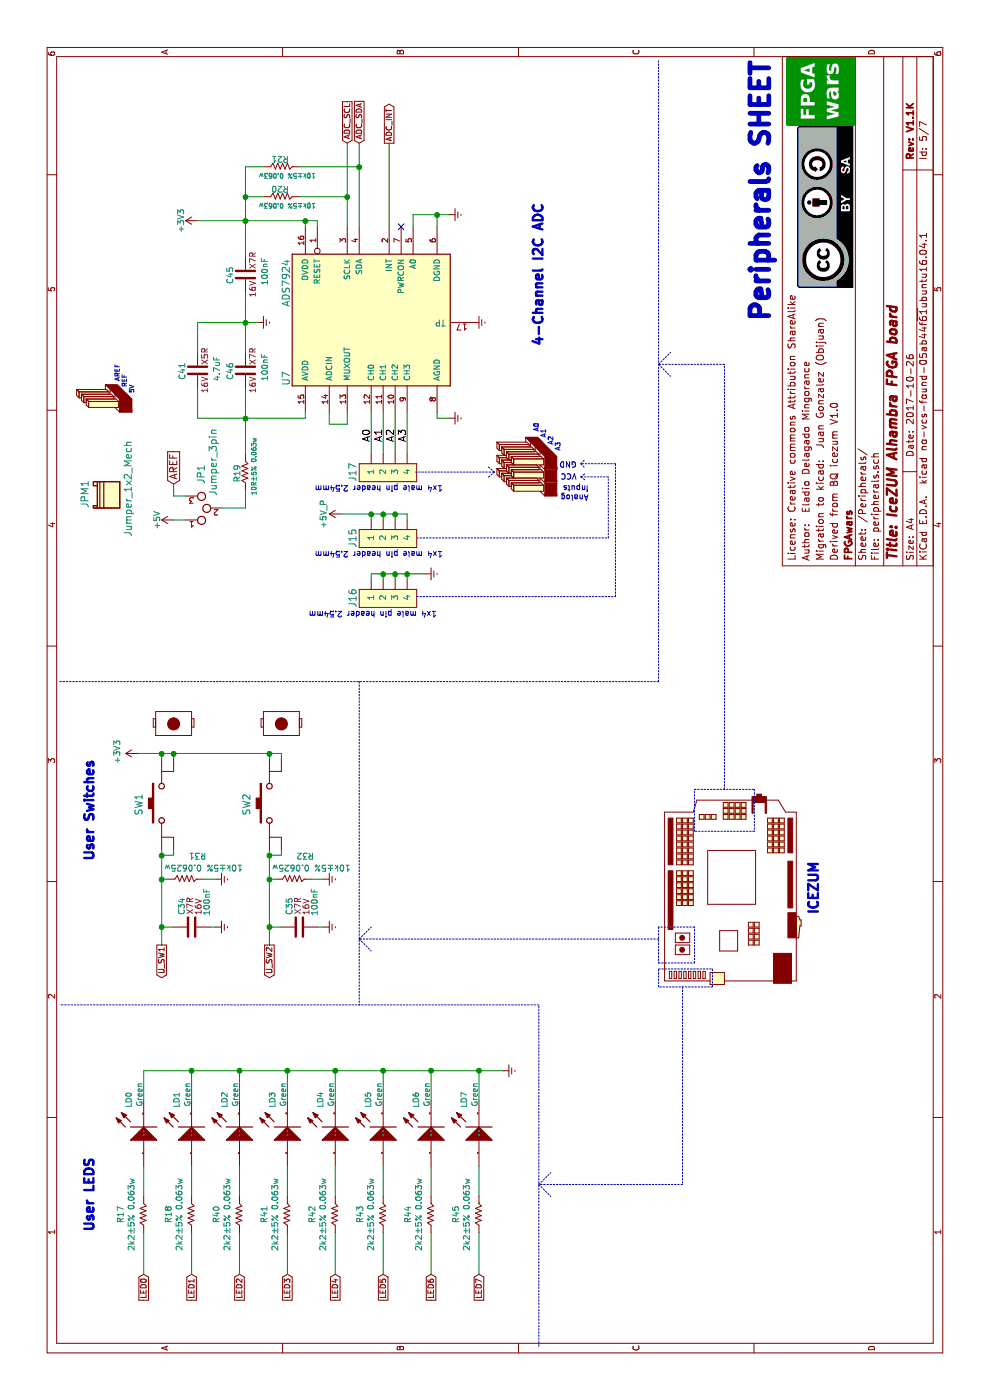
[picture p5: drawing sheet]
EESchema Schematic File Version 3
LIBS:icezum-rescue
LIBS:icezum
LIBS:icezum-cache
EELAYER 26 0
EELAYER END
$Descr A4 11693 8268
encoding utf-8
Sheet 5 7
Title "IceZUM Alhambra FPGA board"
Date "2017-10-26"
Rev "V1.1K"
Comp "FPGAwars"
Comment1 "Derived from BQ icezum V1.0"
Comment2 "Migration to kicad:  Juan Gonzalez (Obijuan)"
Comment3 "Author:  Eladio Delagado Mingorance"
Comment4 "License: Creative commons Attribution ShareAlike "
$EndDescr
$Comp
L icezum-headers-doc DOC3
U 1 1
P 3500 6650
F 0 "DOC3" H 3590 7800 39  0001 C CNN
F 1 "icezum-headers-doc" H 4520 7800 39  0001 C CNN
F 2 "Icezum:None" H 2860 7600 39  0001 C CNN
F 3 "" H 2860 7600 39  0000 C CNN
	1    3500 6650
	1    0    0    -1  
$EndComp
$Comp
L ADS7924 U7
U 1 1
P 8250 2550
F 0 "U7" H 8470 2680 60  0000 L BNN
F 1 "ADS7924" H 9130 2680 60  0000 L BNN
F 2 "Icezum:QFN16_VIATP" H 8470 2660 60  0001 C CNN
F 3 "" H 8470 2660 60  0000 C CNN
	1    8250 2550
	1    0    0    -1  
$EndComp
$Comp
L Jumper_3pin JP1
U 1 1
P 7350 1550
F 0 "JP1" V 7250 1850 60  0000 L BNN
F 1 "Jumper_3pin" V 7150 1750 60  0000 L BNN
F 2 "Icezum:1x03-pin-header-2.54mm" H 7250 1550 60  0001 C CNN
F 3 "" H 7250 1550 60  0000 C CNN
	1    7350 1550
	0    1    -1   0   
$EndComp
$Comp
L +5V #PWR0111
U 1 1
P 7350 1450
F 0 "#PWR0111" H 7350 1300 50  0001 C CNN
F 1 "+5V" H 7350 1590 50  0000 C CNN
F 2 "" H 7350 1450 50  0000 C CNN
F 3 "" H 7350 1450 50  0000 C CNN
	1    7350 1450
	1    0    0    -1  
$EndComp
Text GLabel 7650 1450 2    60   Input ~ 0
AREF
$Comp
L C C41
U 1 1
P 8600 1650
F 0 "C41" V 8470 1570 50  0000 L CNN
F 1 "4.7uF" V 8760 1560 50  0000 L CNN
F 2 "Icezum:C_0603" H 8638 1500 50  0001 C CNN
F 3 "" H 8600 1650 50  0000 C CNN
F 4 "X5R" V 8660 1770 50  0000 C CNN "Class"
F 5 "16V" V 8660 1530 50  0000 C CNN "Voltage"
	1    8600 1650
	0    1    1    0   
$EndComp
$Comp
L R R19
U 1 1
P 7900 2050
F 0 "R19" V 7830 1890 50  0000 C CNN
F 1 "10R±5% 0.063w" V 7970 1950 39  0000 C CNN
F 2 "Icezum:R_0402" V 7830 2050 50  0001 C CNN
F 3 "" H 7900 2050 50  0000 C CNN
	1    7900 2050
	0    1    1    0   
$EndComp
$Comp
L C C46
U 1 1
P 8600 2050
F 0 "C46" V 8470 1970 50  0000 L CNN
F 1 "100nF" V 8760 1960 50  0000 L CNN
F 2 "Icezum:C_0402" H 8638 1900 50  0001 C CNN
F 3 "" H 8600 2050 50  0000 C CNN
F 4 "X7R" V 8660 2170 50  0000 C CNN "Class"
F 5 "16V" V 8660 1930 50  0000 C CNN "Voltage"
	1    8600 2050
	0    1    1    0   
$EndComp
$Comp
L GNDREF #PWR0112
U 1 1
P 9000 2150
F 0 "#PWR0112" H 9000 1900 50  0001 C CNN
F 1 "GNDREF" H 9000 2000 50  0001 C CNN
F 2 "" H 9000 2150 50  0000 C CNN
F 3 "" H 9000 2150 50  0000 C CNN
	1    9000 2150
	1    0    0    -1  
$EndComp
$Comp
L C C45
U 1 1
P 9400 2050
F 0 "C45" V 9270 1970 50  0000 L CNN
F 1 "100nF" V 9560 1960 50  0000 L CNN
F 2 "Icezum:C_0402" H 9438 1900 50  0001 C CNN
F 3 "" H 9400 2050 50  0000 C CNN
F 4 "X7R" V 9460 2170 50  0000 C CNN "Class"
F 5 "16V" V 9460 1930 50  0000 C CNN "Voltage"
	1    9400 2050
	0    1    1    0   
$EndComp
$Comp
L +3V3 #PWR0113
U 1 1
P 9850 1650
F 0 "#PWR0113" H 9850 1500 50  0001 C CNN
F 1 "+3V3" H 9850 1790 50  0000 C CNN
F 2 "" H 9850 1650 50  0000 C CNN
F 3 "" H 9850 1650 50  0000 C CNN
	1    9850 1650
	1    0    0    -1  
$EndComp
$Comp
L R R20
U 1 1
P 10050 2500
F 0 "R20" V 9980 2340 50  0000 C CNN
F 1 "10k±5% 0.063w" V 10120 2400 39  0000 C CNN
F 2 "Icezum:R_0402" V 9980 2500 50  0001 C CNN
F 3 "" H 10050 2500 50  0000 C CNN
	1    10050 2500
	-1   0    0    1   
$EndComp
$Comp
L R R21
U 1 1
P 10300 2500
F 0 "R21" V 10230 2340 50  0000 C CNN
F 1 "10k±5% 0.063w" V 10370 2400 39  0000 C CNN
F 2 "Icezum:R_0402" V 10230 2500 50  0001 C CNN
F 3 "" H 10300 2500 50  0000 C CNN
	1    10300 2500
	-1   0    0    1   
$EndComp
Text GLabel 10500 2900 2    47   Input ~ 0
ADC_SCL
Text GLabel 10500 3000 2    47   Input ~ 0
ADC_SDA
Text GLabel 10500 3250 2    47   Output ~ 0
ADC_INT
NoConn ~ 9800 3350
$Comp
L GNDREF #PWR0114
U 1 1
P 9900 3750
F 0 "#PWR0114" H 9900 3500 50  0001 C CNN
F 1 "GNDREF" H 9900 3600 50  0001 C CNN
F 2 "" H 9900 3750 50  0000 C CNN
F 3 "" H 9900 3750 50  0000 C CNN
	1    9900 3750
	1    0    0    -1  
$EndComp
$Comp
L GNDREF #PWR0115
U 1 1
P 8200 3750
F 0 "#PWR0115" H 8200 3500 50  0001 C CNN
F 1 "GNDREF" H 8200 3600 50  0001 C CNN
F 2 "" H 8200 3750 50  0000 C CNN
F 3 "" H 8200 3750 50  0000 C CNN
	1    8200 3750
	1    0    0    -1  
$EndComp
$Comp
L 1x4_male_pin_Header_2.54mm J17
U 1 1
P 7900 3100
F 0 "J17" H 7750 2950 60  0000 C CNN
F 1 "1x4_male_pin_Header_2.54mm" H 7790 2910 60  0001 C CNN
F 2 "Icezum:1x04-pin-header-2.54mm" H 7900 3650 60  0001 C CNN
F 3 "" H 7900 3650 60  0000 C CNN
	1    7900 3100
	1    0    0    1   
$EndComp
Text Label 8000 3100 0    60   ~ 0
A0
Text Label 8000 3200 0    60   ~ 0
A1
Text Label 8000 3300 0    60   ~ 0
A2
Text Label 8000 3400 0    60   ~ 0
A3
$Comp
L 3x4_pin_male_header_DOC doc9
U 1 1
P 7550 4650
F 0 "doc9" H 7690 4590 60  0001 C CNN
F 1 "3x4_pin_male_header_DOC" H 7710 4500 60  0001 C CNN
F 2 "Icezum:None" H 7080 5340 60  0001 C CNN
F 3 "" H 7080 5340 60  0000 C CNN
	1    7550 4650
	1    0    0    -1  
$EndComp
$Comp
L 1x4_male_pin_Header_2.54mm J15
U 1 1
P 7350 3100
F 0 "J15" H 7200 2950 60  0000 C CNN
F 1 "1x4_male_pin_Header_2.54mm" H 7240 2910 60  0001 C CNN
F 2 "Icezum:1x04-pin-header-2.54mm" H 7350 3650 60  0001 C CNN
F 3 "" H 7350 3650 60  0000 C CNN
	1    7350 3100
	1    0    0    1   
$EndComp
$Comp
L +5V_P #PWR0116
U 1 1
P 7400 2850
F 0 "#PWR0116" H 7400 2700 50  0001 C CNN
F 1 "+5V_P" H 7400 3000 50  0000 C CNN
F 2 "" H 7400 2850 60  0000 C CNN
F 3 "" H 7400 2850 60  0000 C CNN
	1    7400 2850
	1    0    0    -1  
$EndComp
Text Notes 7650 3700 1    47   ~ 0
1x4 male pin header 2.54mm
Text Notes 7650 4920 1    47   ~ 0
Analog\ninputs
Text Notes 7750 4820 1    47   ~ 0
VCC
Text Notes 7850 4820 1    47   ~ 0
GND
Text Notes 7930 4690 0    39   ~ 0
A3
Text Notes 7980 4630 0    39   ~ 0
A2
Text Notes 8040 4570 0    39   ~ 0
A1
Text Notes 8090 4510 0    39   ~ 0
A0
$Comp
L 1x4_male_pin_Header_2.54mm J16
U 1 1
P 6850 3100
F 0 "J16" H 6700 2950 60  0000 C CNN
F 1 "1x4_male_pin_Header_2.54mm" H 6740 2910 60  0001 C CNN
F 2 "Icezum:1x04-pin-header-2.54mm" H 6850 3650 60  0001 C CNN
F 3 "" H 6850 3650 60  0000 C CNN
	1    6850 3100
	1    0    0    1   
$EndComp
Text Notes 7100 3700 1    47   ~ 0
1x4 male pin header 2.54mm
$Comp
L GNDREF #PWR0117
U 1 1
P 6900 3550
F 0 "#PWR0117" H 6900 3300 50  0001 C CNN
F 1 "GNDREF" H 6900 3400 50  0001 C CNN
F 2 "" H 6900 3550 50  0000 C CNN
F 3 "" H 6900 3550 50  0000 C CNN
	1    6900 3550
	1    0    0    -1  
$EndComp
Text Notes 6600 3650 1    47   ~ 0
1x4 male pin header 2.54mm
Text Notes 8800 4550 0    79   ~ 16
4-Channel I2C ADC
$Comp
L Jumper_1x2_Mech JPM1
U 1 1
P 7450 1000
F 0 "JPM1" H 7450 1260 60  0000 L BNN
F 1 "Jumper_1x2_Mech" H 7210 900 60  0000 L BNN
F 2 "Icezum:None" H 7450 1000 60  0001 C CNN
F 3 "" H 7450 1000 60  0000 C CNN
	1    7450 1000
	1    0    0    -1  
$EndComp
$Comp
L 1x3_pin_male_header_v_DOC doc10
U 1 1
P 8250 1100
F 0 "doc10" H 8310 1050 60  0001 C CNN
F 1 "1x3_pin_male_header_v_DOC" H 8350 960 60  0001 C CNN
F 2 "Icezum:None" H 7560 1790 60  0001 C CNN
F 3 "" H 7560 1790 60  0000 C CNN
	1    8250 1100
	1    0    0    -1  
$EndComp
Text Notes 8410 1130 0    39   ~ 0
5V
Text Notes 8460 1070 0    39   ~ 0
REF
Text Notes 8510 1010 0    39   ~ 0
AREF
$Comp
L LED LD0
U 1 1
P 1950 1200
F 0 "LD0" H 2440 1300 47  0000 L BNN
F 1 "Green" H 2450 1210 47  0000 L BNN
F 2 "Icezum:LED_0603" H 1950 1200 60  0001 C CNN
F 3 "" H 1950 1200 60  0000 C CNN
	1    1950 1200
	1    0    0    -1  
$EndComp
Text GLabel 1050 1200 0    47   Input ~ 0
LED0
$Comp
L LED LD1
U 1 1
P 1950 1600
F 0 "LD1" H 2440 1700 47  0000 L BNN
F 1 "Green" H 2450 1610 47  0000 L BNN
F 2 "Icezum:LED_0603" H 1950 1600 60  0001 C CNN
F 3 "" H 1950 1600 60  0000 C CNN
	1    1950 1600
	1    0    0    -1  
$EndComp
Text GLabel 1050 1600 0    47   Input ~ 0
LED1
$Comp
L LED LD2
U 1 1
P 1950 2000
F 0 "LD2" H 2440 2100 47  0000 L BNN
F 1 "Green" H 2450 2010 47  0000 L BNN
F 2 "Icezum:LED_0603" H 1950 2000 60  0001 C CNN
F 3 "" H 1950 2000 60  0000 C CNN
	1    1950 2000
	1    0    0    -1  
$EndComp
Text GLabel 1050 2000 0    47   Input ~ 0
LED2
$Comp
L LED LD3
U 1 1
P 1950 2400
F 0 "LD3" H 2440 2500 47  0000 L BNN
F 1 "Green" H 2450 2410 47  0000 L BNN
F 2 "Icezum:LED_0603" H 1950 2400 60  0001 C CNN
F 3 "" H 1950 2400 60  0000 C CNN
	1    1950 2400
	1    0    0    -1  
$EndComp
Text GLabel 1050 2400 0    47   Input ~ 0
LED3
$Comp
L LED LD4
U 1 1
P 1950 2800
F 0 "LD4" H 2440 2900 47  0000 L BNN
F 1 "Green" H 2450 2810 47  0000 L BNN
F 2 "Icezum:LED_0603" H 1950 2800 60  0001 C CNN
F 3 "" H 1950 2800 60  0000 C CNN
	1    1950 2800
	1    0    0    -1  
$EndComp
Text GLabel 1050 2800 0    47   Input ~ 0
LED4
$Comp
L LED LD5
U 1 1
P 1950 3200
F 0 "LD5" H 2440 3300 47  0000 L BNN
F 1 "Green" H 2450 3210 47  0000 L BNN
F 2 "Icezum:LED_0603" H 1950 3200 60  0001 C CNN
F 3 "" H 1950 3200 60  0000 C CNN
	1    1950 3200
	1    0    0    -1  
$EndComp
Text GLabel 1050 3200 0    47   Input ~ 0
LED5
$Comp
L LED LD6
U 1 1
P 1950 3600
F 0 "LD6" H 2440 3700 47  0000 L BNN
F 1 "Green" H 2450 3610 47  0000 L BNN
F 2 "Icezum:LED_0603" H 1950 3600 60  0001 C CNN
F 3 "" H 1950 3600 60  0000 C CNN
	1    1950 3600
	1    0    0    -1  
$EndComp
Text GLabel 1050 3600 0    47   Input ~ 0
LED6
$Comp
L LED LD7
U 1 1
P 1950 4000
F 0 "LD7" H 2440 4100 47  0000 L BNN
F 1 "Green" H 2450 4010 47  0000 L BNN
F 2 "Icezum:LED_0603" H 1950 4000 60  0001 C CNN
F 3 "" H 1950 4000 60  0000 C CNN
	1    1950 4000
	1    0    0    -1  
$EndComp
Text GLabel 1050 4000 0    47   Input ~ 0
LED7
$Comp
L GNDREF #PWR0118
U 1 1
P 2750 4200
F 0 "#PWR0118" H 2750 3950 50  0001 C CNN
F 1 "GNDREF" H 2750 4050 50  0001 C CNN
F 2 "" H 2750 4200 50  0000 C CNN
F 3 "" H 2750 4200 50  0000 C CNN
	1    2750 4200
	1    0    0    -1  
$EndComp
Wire Wire Line
	7350 1450 7350 1550
Wire Wire Line
	7550 1550 7550 1450
Wire Wire Line
	7550 1450 7650 1450
Wire Wire Line
	7450 1850 7450 2050
Wire Wire Line
	7450 2050 7600 2050
Wire Wire Line
	7900 2050 8450 2050
Wire Wire Line
	8450 1650 8200 1650
Wire Wire Line
	8200 1650 8200 2550
Connection ~ 8200 2050
Wire Wire Line
	8200 2550 8250 2550
Wire Wire Line
	8750 2050 9250 2050
Wire Wire Line
	9000 1650 9000 2150
Wire Wire Line
	8750 1650 9000 1650
Connection ~ 9000 2050
Wire Wire Line
	9550 2050 10300 2050
Wire Wire Line
	9850 1650 9850 2650
Wire Wire Line
	9850 2550 9800 2550
Connection ~ 9850 2050
Wire Wire Line
	9850 2650 9800 2650
Connection ~ 9850 2550
Wire Wire Line
	8250 2900 8150 2900
Wire Wire Line
	8150 2900 8150 2750
Wire Wire Line
	8150 2750 8250 2750
Wire Wire Line
	9800 2900 10500 2900
Wire Wire Line
	10050 2900 10050 2500
Wire Wire Line
	10050 2050 10050 2200
Wire Wire Line
	9800 3000 10500 3000
Wire Wire Line
	10300 3000 10300 2500
Wire Wire Line
	10300 2050 10300 2200
Connection ~ 10050 2050
Connection ~ 10050 2900
Connection ~ 10300 3000
Wire Wire Line
	9800 3250 10500 3250
Wire Wire Line
	9800 3450 9900 3450
Wire Wire Line
	9900 3450 9900 3750
Wire Wire Line
	9800 3650 9900 3650
Connection ~ 9900 3650
Wire Wire Line
	8200 3750 8200 3650
Wire Wire Line
	8200 3650 8250 3650
Wire Wire Line
	7900 3100 8250 3100
Wire Wire Line
	7900 3200 8250 3200
Wire Wire Line
	7900 3300 8250 3300
Wire Wire Line
	8250 3400 7900 3400
Wire Wire Line
	7400 3400 7350 3400
Wire Wire Line
	7400 2850 7400 3400
Wire Wire Line
	7350 3300 7400 3300
Connection ~ 7400 3300
Wire Wire Line
	7350 3200 7400 3200
Connection ~ 7400 3200
Wire Wire Line
	7350 3100 7400 3100
Connection ~ 7400 3100
Wire Notes Line
	7750 3470 7750 4130
Wire Notes Line
	7200 3480 7200 5080
Wire Notes Line
	7200 5080 7710 5080
Wire Notes Line
	7710 5080 7710 4850
Wire Notes Line
	7710 4850 7680 4890
Wire Notes Line
	7710 4850 7740 4890
Wire Notes Line
	7750 4130 7700 4070
Wire Notes Line
	7750 4130 7800 4070
Wire Wire Line
	6900 3100 6900 3550
Wire Wire Line
	6900 3100 6850 3100
Wire Wire Line
	6850 3200 6900 3200
Connection ~ 6900 3200
Wire Wire Line
	6850 3300 6900 3300
Connection ~ 6900 3300
Wire Wire Line
	6850 3400 6900 3400
Connection ~ 6900 3400
Wire Notes Line
	6710 3480 6710 5140
Wire Notes Line
	6710 5140 7820 5140
Wire Notes Line
	7820 5140 7820 4850
Wire Notes Line
	7820 4850 7790 4880
Wire Notes Line
	7820 4850 7850 4880
Wire Wire Line
	1700 1200 1950 1200
Wire Wire Line
	1050 1200 1400 1200
Wire Wire Line
	1700 1600 1950 1600
Wire Wire Line
	1050 1600 1400 1600
Wire Wire Line
	1700 2000 1950 2000
Wire Wire Line
	1050 2000 1400 2000
Wire Wire Line
	1700 2400 1950 2400
Wire Wire Line
	1050 2400 1400 2400
Wire Wire Line
	1700 2800 1950 2800
Wire Wire Line
	1050 2800 1400 2800
Wire Wire Line
	1700 3200 1950 3200
Wire Wire Line
	1050 3200 1400 3200
Wire Wire Line
	1700 3600 1950 3600
Wire Wire Line
	1700 4000 1950 4000
Wire Wire Line
	1050 4000 1400 4000
Wire Wire Line
	2500 1200 2750 1200
Wire Wire Line
	2750 1200 2750 4200
Wire Wire Line
	2500 1600 2750 1600
Connection ~ 2750 1600
Wire Wire Line
	2500 2000 2750 2000
Connection ~ 2750 2000
Wire Wire Line
	2500 2400 2750 2400
Connection ~ 2750 2400
Wire Wire Line
	2500 3200 2750 3200
Connection ~ 2750 3200
Wire Wire Line
	2500 3600 2750 3600
Connection ~ 2750 3600
Wire Wire Line
	2500 4000 2750 4000
Connection ~ 2750 4000
Wire Wire Line
	2500 2800 2750 2800
Connection ~ 2750 2800
Text Notes 1400 800  0    79   ~ 16
User LEDS
Wire Notes Line
	450  4500 3300 4500
Wire Notes Line
	3300 4500 3300 500 
$Comp
L C C34
U 1 1
P 3950 1600
F 0 "C34" H 3700 1520 50  0000 L CNN
F 1 "100nF" H 3620 1730 50  0000 L CNN
F 2 "Icezum:C_0402" H 3988 1450 50  0001 C CNN
F 3 "" H 3950 1600 50  0000 C CNN
F 4 "X7R" H 3770 1590 50  0000 C CNN "Class"
F 5 "16V" H 3780 1660 50  0000 C CNN "Voltage"
	1    3950 1600
	-1   0    0    1   
$EndComp
Wire Wire Line
	3800 1350 4600 1350
Wire Wire Line
	3950 1350 3950 1450
$Comp
L GNDREF #PWR0119
U 1 1
P 3950 1800
F 0 "#PWR0119" H 3950 1550 50  0001 C CNN
F 1 "GNDREF" H 3950 1650 50  0001 C CNN
F 2 "" H 3950 1800 50  0000 C CNN
F 3 "" H 3950 1800 50  0000 C CNN
	1    3950 1800
	1    0    0    -1  
$EndComp
Wire Wire Line
	3950 1750 3950 1800
Wire Wire Line
	5350 1350 5400 1350
Wire Wire Line
	5400 1150 5400 2350
Text GLabel 3800 1350 0    47   Output ~ 0
U_SW1
Connection ~ 3950 1350
Text Notes 4500 800  0    79   ~ 16
User Switches
$Comp
L C C35
U 1 1
P 3950 2500
F 0 "C35" H 3700 2420 50  0000 L CNN
F 1 "100nF" H 3620 2630 50  0000 L CNN
F 2 "Icezum:C_0402" H 3988 2350 50  0001 C CNN
F 3 "" H 3950 2500 50  0000 C CNN
F 4 "X7R" H 3770 2490 50  0000 C CNN "Class"
F 5 "16V" H 3780 2560 50  0000 C CNN "Voltage"
	1    3950 2500
	-1   0    0    1   
$EndComp
Wire Wire Line
	3800 2250 4600 2250
Wire Wire Line
	3950 2250 3950 2350
$Comp
L GNDREF #PWR0121
U 1 1
P 3950 2700
F 0 "#PWR0121" H 3950 2450 50  0001 C CNN
F 1 "GNDREF" H 3950 2550 50  0001 C CNN
F 2 "" H 3950 2700 50  0000 C CNN
F 3 "" H 3950 2700 50  0000 C CNN
	1    3950 2700
	1    0    0    -1  
$EndComp
Wire Wire Line
	3950 2650 3950 2700
Wire Wire Line
	5400 2250 5350 2250
Text GLabel 3800 2250 0    47   Output ~ 0
U_SW2
Connection ~ 3950 2250
$Comp
L switch_DOC DOC4
U 1 1
P 5650 1450
F 0 "DOC4" H 5660 1670 47  0001 C CNN
F 1 "switch_DOC" H 5650 1200 47  0001 C CNN
F 2 "Icezum:None" H 5650 1450 47  0001 C CNN
F 3 "" H 5650 1450 47  0000 C CNN
	1    5650 1450
	1    0    0    -1  
$EndComp
$Comp
L switch_DOC DOC5
U 1 1
P 5650 2350
F 0 "DOC5" H 5660 2570 47  0001 C CNN
F 1 "switch_DOC" H 5650 2100 47  0001 C CNN
F 2 "Icezum:None" H 5650 2350 47  0001 C CNN
F 3 "" H 5650 2350 47  0000 C CNN
	1    5650 2350
	1    0    0    -1  
$EndComp
Wire Notes Line
	6000 500  6000 5500
Wire Notes Line
	6000 3000 3300 3000
Wire Notes Line
	6000 5500 11200 5500
Wire Notes Line
	4750 5800 5100 5800
Wire Notes Line
	5100 5800 5100 6300
Wire Notes Line
	5100 6300 4750 6300
Wire Notes Line
	4750 6300 4750 5800
Wire Notes Line
	5100 6050 8650 6050
Wire Notes Line
	8650 6050 8650 5500
Wire Notes Line
	3650 5800 3950 5800
Wire Notes Line
	3950 5800 3950 5500
Wire Notes Line
	3950 5500 3650 5500
Wire Notes Line
	3850 5500 3850 3000
Wire Notes Line
	3450 5500 3600 5500
Wire Notes Line
	3600 5500 3600 5950
Wire Notes Line
	3600 5950 3450 5950
Wire Notes Line
	3450 5950 3450 5500
Wire Notes Line
	3450 5700 1800 5700
Wire Notes Line
	1800 5700 1800 4500
Wire Notes Line
	3650 5500 3650 5800
Wire Notes Line
	8650 5500 8550 5600
Wire Notes Line
	8650 5500 8750 5600
Wire Notes Line
	3850 3000 3750 3100
Wire Notes Line
	3850 3000 3950 3100
Wire Notes Line
	1800 4500 1700 4600
Wire Notes Line
	1800 4500 1900 4600
Wire Wire Line
	1050 3600 1400 3600
Text Notes 4050 6850 0    79   ~ 16
ICEZUM
Text Notes 9000 6450 0    157  ~ 31
Peripherals SHEET
$Comp
L GNDREF #PWR0123
U 1 1
P 9000 3950
F 0 "#PWR0123" H 9000 3700 50  0001 C CNN
F 1 "GNDREF" H 9000 3800 50  0001 C CNN
F 2 "" H 9000 3950 50  0000 C CNN
F 3 "" H 9000 3950 50  0000 C CNN
	1    9000 3950
	1    0    0    -1  
$EndComp
$Comp
L R R18
U 1 1
P 1700 1600
F 0 "R18" V 1505 1450 50  0000 C CNN
F 1 "2k2±5% 0.063w" V 1596 1450 50  0000 C CNN
F 2 "Icezum:R_0402" V 1630 1460 50  0001 C CNN
F 3 "" H 1700 1460 50  0000 C CNN
	1    1700 1600
	0    1    1    0   
$EndComp
$Comp
L R R17
U 1 1
P 1700 1200
F 0 "R17" V 1505 1050 50  0000 C CNN
F 1 "2k2±5% 0.063w" V 1596 1050 50  0000 C CNN
F 2 "Icezum:R_0402" V 1630 1060 50  0001 C CNN
F 3 "" H 1700 1060 50  0000 C CNN
	1    1700 1200
	0    1    1    0   
$EndComp
$Comp
L R R40
U 1 1
P 1700 2000
F 0 "R40" V 1505 1850 50  0000 C CNN
F 1 "2k2±5% 0.063w" V 1596 1850 50  0000 C CNN
F 2 "Icezum:R_0402" V 1630 1860 50  0001 C CNN
F 3 "" H 1700 1860 50  0000 C CNN
	1    1700 2000
	0    1    1    0   
$EndComp
$Comp
L R R41
U 1 1
P 1700 2400
F 0 "R41" V 1505 2250 50  0000 C CNN
F 1 "2k2±5% 0.063w" V 1596 2250 50  0000 C CNN
F 2 "Icezum:R_0402" V 1630 2260 50  0001 C CNN
F 3 "" H 1700 2260 50  0000 C CNN
	1    1700 2400
	0    1    1    0   
$EndComp
$Comp
L R R42
U 1 1
P 1700 2800
F 0 "R42" V 1505 2650 50  0000 C CNN
F 1 "2k2±5% 0.063w" V 1596 2650 50  0000 C CNN
F 2 "Icezum:R_0402" V 1630 2660 50  0001 C CNN
F 3 "" H 1700 2660 50  0000 C CNN
	1    1700 2800
	0    1    1    0   
$EndComp
$Comp
L R R43
U 1 1
P 1700 3200
F 0 "R43" V 1505 3050 50  0000 C CNN
F 1 "2k2±5% 0.063w" V 1596 3050 50  0000 C CNN
F 2 "Icezum:R_0402" V 1630 3060 50  0001 C CNN
F 3 "" H 1700 3060 50  0000 C CNN
	1    1700 3200
	0    1    1    0   
$EndComp
$Comp
L R R44
U 1 1
P 1700 3600
F 0 "R44" V 1505 3450 50  0000 C CNN
F 1 "2k2±5% 0.063w" V 1596 3450 50  0000 C CNN
F 2 "Icezum:R_0402" V 1630 3460 50  0001 C CNN
F 3 "" H 1700 3460 50  0000 C CNN
	1    1700 3600
	0    1    1    0   
$EndComp
$Comp
L R R45
U 1 1
P 1700 4000
F 0 "R45" V 1505 3850 50  0000 C CNN
F 1 "2k2±5% 0.063w" V 1596 3850 50  0000 C CNN
F 2 "Icezum:R_0402" V 1630 3860 50  0001 C CNN
F 3 "" H 1700 3860 50  0000 C CNN
	1    1700 4000
	0    1    1    0   
$EndComp
Wire Wire Line
	5350 1450 5400 1450
Connection ~ 5400 1450
Wire Wire Line
	5400 2350 5350 2350
Connection ~ 5400 2250
Wire Wire Line
	4600 1450 4550 1450
Wire Wire Line
	4550 1450 4550 1350
Connection ~ 4550 1350
Wire Wire Line
	4550 2250 4550 2350
Wire Wire Line
	4550 2350 4600 2350
Connection ~ 4550 2250
$Comp
L R R31
U 1 1
P 4350 1700
F 0 "R31" V 4150 1650 50  0000 C CNN
F 1 "10k±5% 0.0625w" V 4250 1700 50  0000 C CNN
F 2 "Icezum:R_0402" V 4280 1560 50  0001 C CNN
F 3 "" H 4350 1560 50  0000 C CNN
	1    4350 1700
	-1   0    0    1   
$EndComp
$Comp
L GNDREF #PWR099
U 1 1
P 4350 1800
F 0 "#PWR099" H 4350 1550 50  0001 C CNN
F 1 "GNDREF" H 4350 1650 50  0001 C CNN
F 2 "" H 4350 1800 50  0000 C CNN
F 3 "" H 4350 1800 50  0000 C CNN
	1    4350 1800
	1    0    0    -1  
$EndComp
Wire Wire Line
	4350 1800 4350 1700
Wire Wire Line
	4350 1400 4350 1350
Connection ~ 4350 1350
$Comp
L R R32
U 1 1
P 4350 2600
F 0 "R32" V 4150 2550 50  0000 C CNN
F 1 "10k±5% 0.0625w" V 4250 2600 50  0000 C CNN
F 2 "Icezum:R_0402" V 4280 2460 50  0001 C CNN
F 3 "" H 4350 2460 50  0000 C CNN
	1    4350 2600
	-1   0    0    1   
$EndComp
$Comp
L GNDREF #PWR0105
U 1 1
P 4350 2700
F 0 "#PWR0105" H 4350 2450 50  0001 C CNN
F 1 "GNDREF" H 4350 2550 50  0001 C CNN
F 2 "" H 4350 2700 50  0000 C CNN
F 3 "" H 4350 2700 50  0000 C CNN
	1    4350 2700
	1    0    0    -1  
$EndComp
Wire Wire Line
	4350 2700 4350 2600
Wire Wire Line
	4350 2300 4350 2250
Connection ~ 4350 2250
$Comp
L +3V3 #PWR0120
U 1 1
P 5400 1150
F 0 "#PWR0120" H 5400 1000 50  0001 C CNN
F 1 "+3V3" H 5415 1323 50  0000 C CNN
F 2 "" H 5400 1150 50  0000 C CNN
F 3 "" H 5400 1150 50  0000 C CNN
	1    5400 1150
	1    0    0    -1  
$EndComp
Connection ~ 5400 1350
$Comp
L Switch_4p-RESCUE-icezum SW1
U 1 1
P 4600 1350
AR Path="/59FA1B7A" Ref="SW1"  Part="1" 
AR Path="/57489FE9/59FA1B7A" Ref="SW1"  Part="1" 
F 0 "SW1" H 4975 1543 60  0000 C CNN
F 1 "Switch_4p" H 4975 1543 60  0001 C CNN
F 2 "Icezum:WE_434331013822" H 4975 1543 60  0001 C CNN
F 3 "" H 4600 1350 60  0000 C CNN
	1    4600 1350
	1    0    0    -1  
$EndComp
$Comp
L Switch_4p-RESCUE-icezum SW2
U 1 1
P 4600 2250
AR Path="/59FA1F8B" Ref="SW2"  Part="1" 
AR Path="/57489FE9/59FA1F8B" Ref="SW2"  Part="1" 
F 0 "SW2" H 4975 2443 60  0000 C CNN
F 1 "Switch_4p" H 4975 2443 60  0001 C CNN
F 2 "Icezum:WE_434331013822" H 4975 2443 60  0001 C CNN
F 3 "" H 4600 2250 60  0000 C CNN
	1    4600 2250
	1    0    0    -1  
$EndComp
$EndSCHEMATC
